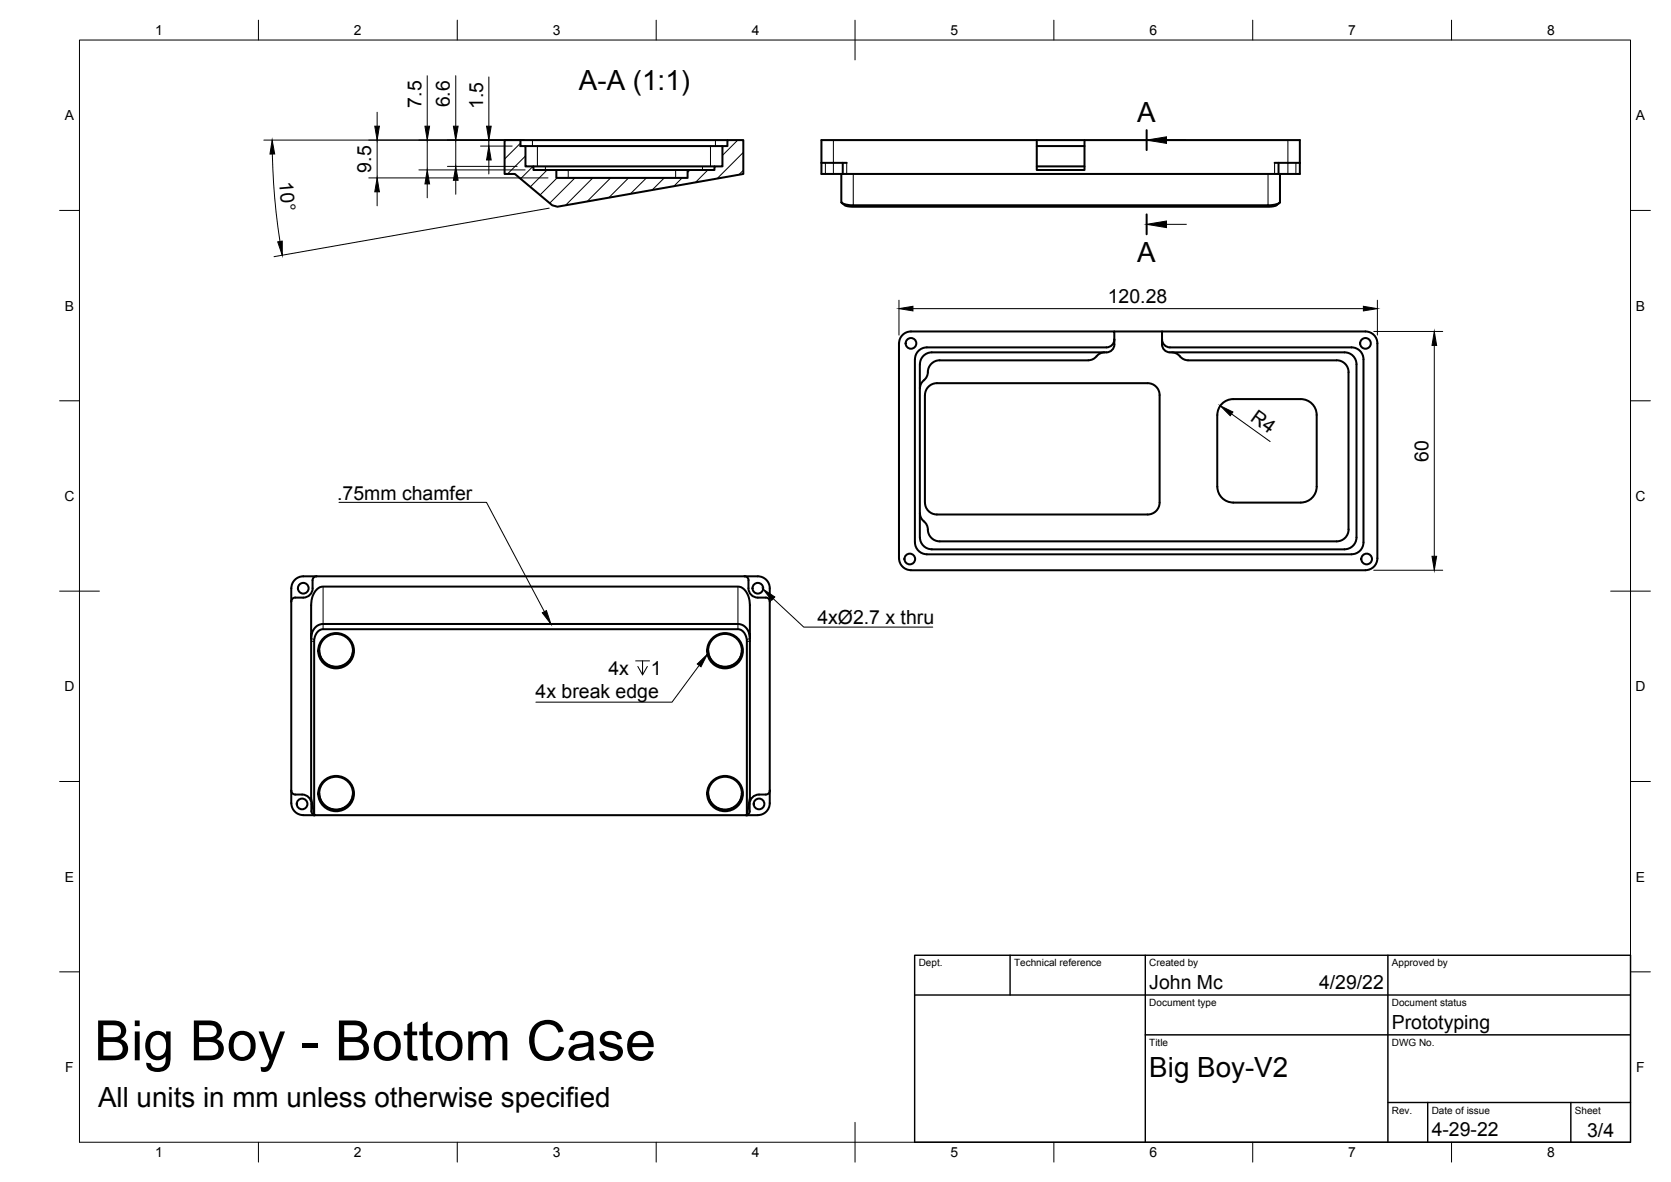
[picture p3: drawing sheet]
<svg xmlns="http://www.w3.org/2000/svg" width="420mm" height="297mm" viewBox="0 0 420 297" stroke-linecap="round" stroke-linejoin="round" font-family="sans-serif">
<!-- layer: Visible -->
<g fill="none" stroke="#000" stroke-width=".51">
<path d="M126.9 35.2h4v1.5h1.2v5.1h2v.9h5.8v2h33v-2h6.7v-.9h2.1v-5.1h1.2v-1.5h4v8.5l-46.7 8.3-1.3-.4-9.4-7.9h-2.6zM130.9 35.2h52M132.1 36.7h49.6M206.5 35.2h120.3v8.5h-120.3zM260.7 35.2v7.5h12v-7.5M260.7 36.7h12M134.1 41.8h45.5M139.9 42.7h33M206.5 40.9h6.4M211.5 43.7v7.1l1 .6 1.6 .2h105.5l1.7-.4 .5-.4v-7.1M211.7 51l.9 .7 1.6 .3h105l1.6-.3 .9-.7M211.9 40.9v2.8"/>
<path d="M260.7 41.8h12M320.5 40.9h6.3M321.5 40.9v2.8M230 90.3l.1 46a2.99 2.99 0 0 0 3 3M231.3 91.6v43.5M233.1 87.3a2.99 2.99 0 0 0-3 3M235.6 96.3h53a2.99 2.99 0 0 1 3 3v27a2.99 2.99 0 0 1-3 3h-53M235.6 96.3a3 3 0 0 0-3 3v27a2.99 2.99 0 0 0 3 3M236.3 90.6h37.3M236.3 90.5a3.1 3.1 0 0 0-3 3.5l-.4 .9-1.2 1.4-.4 1.3M277.8 88.5l-1 .2-1.8 1.5-1.3 .3M280.2 86.6v-3.3h-51.2a2.99 2.99 0 0 0-2.9 3l-.1 54a3 3 0 0 0 3.1 3"/>
<path d="M280.2 83.3h12M280.2 86.5a2 2 0 0 1-2 2h-43.9a2.99 2.99 0 0 0-3 3M280.2 85.3a2 2 0 0 1-2 2h-45.2M292.2 85.3a2 2 0 0 0 2 2h45.6a2.99 2.99 0 0 1 3 3M292.2 85.3a2.71 2.71 0 0 0 1 3l1 .2h43.9a2.99 2.99 0 0 1 3 3v43.6a2.99 2.99 0 0 1-3 2.9l-103.8 .1a3 3 0 0 1-3-3.1M292.2 85.3v-2h51.1a2.99 2.99 0 0 1 3 3v54a2.99 2.99 0 0 1-3 3M294.6 88.5l1 .2 1.8 1.5 1.3 .3M298.7 90.6h37.4M336.1 90.5a2.96 2.96 0 0 1 3 3v39.6a2.99 2.99 0 0 1-3 2.9h-99.8a3.1 3.1 0 0 1-3-3.4l-.4-.9-1.2-1.4-.4-1.3M342.8 90.3v46a2.99 2.99 0 0 1-3 3h-106.8M307.3 101.5a4 4 0 0 1 2.8-1.2h17a4 4 0 0 1 4 4v18a4 4 0 0 1-4 4h-17a4 4 0 0 1-4-4v-18a4 4 0 0 1 1.2-2.8zM73.9 146a2.99 2.99 0 0 1 2.3-1.2h114.4a2.99 2.99 0 0 1 2.9 3v54a3 3 0 0 1-3 3.1h-114.3a3.1 3.1 0 0 1-3-3l.1-54.1v-.7z"/>
<path d="M78.6 147.8a2.36 2.36 0 0 1-2.3 2.4h-2.1a.97 .97 0 0 0-1 1M79.6 144.8a1.01 1.01 0 0 0-1 1v2M79.7 148l.8-.4 .7-.2h104.3a3.8 3.8 0 0 1 3 4.1l.1 9-.2-1.2-.5-1.2-1-.9-1.1-.4h-104.8l-1.1 .4-1 .9-.5 1.2-.2 1.2v-8.4a5.4 5.4 0 0 1 1.5-4.1zM187.2 144.8a.97 .97 0 0 1 1 1 3.8 3.8 0 0 0 .9 3.9 4.2 4.2 0 0 0 3.5 .5 1.01 1.01 0 0 1 1 1M229 143.3h114.3M78.2 160.5v40l.8 4.3a1.01 1.01 0 0 1-.7-.9 3.6 3.6 0 0 0-.9-3.7 3.9 3.9 0 0 0-3.2-.5 1.01 1.01 0 0 1-1-1M80.3 163.4a4.2 4.2 0 0 0 4.2 4.1 4.2 4.2 0 0 0 4.3-4.1M178.1 163.4a4.2 4.2 0 0 0 4.2 4.1 4.2 4.2 0 0 0 4.2-4.1M188.6 160.5v40l-.8 4.3M80.3 199.3a4.2 4.2 0 0 0 4.2 4.1 4.2 4.2 0 0 0 4.3-4.1M178.1 199.3a4.2 4.2 0 0 0 4.2 4.1 4.2 4.2 0 0 0 4.2-4.1M193.6 198.7a1.01 1.01 0 0 1-1 1 3.6 3.6 0 0 0-3.6 .9 4 4 0 0 0-.5 3.3 .95 .95 0 0 1-.7 .9"/>
<path d="M187.8 204.8l-.3 .1M187.8 204.8v-43.8l-.2-1.1-.5-.9-1-.8-105-.1-.8 .3-.6 .6-.5 .9-.2 1.1v43.8l.3 .1"/>
<circle cx="229.1" cy="86.3" r="1.34"/>
<circle cx="343.3" cy="86.3" r="1.34"/>
<circle cx="76.3" cy="147.8" r="1.34"/>
<circle cx="190.6" cy="147.8" r="1.34"/>
<circle cx="228.8" cy="140.5" r="1.34"/>
<circle cx="343.6" cy="140.5" r="1.34"/>
<circle cx="84.5" cy="163.5" r="4.5"/>
<circle cx="84.5" cy="163.5" r="4.2"/>
<circle cx="182.3" cy="163.5" r="4.5"/>
<circle cx="182.3" cy="163.5" r="4.2"/>
<circle cx="84.5" cy="199.4" r="4.5"/>
<circle cx="84.5" cy="199.4" r="4.2"/>
<circle cx="182.3" cy="199.4" r="4.5"/>
<circle cx="182.3" cy="199.4" r="4.2"/>
<circle cx="76" cy="202" r="1.34"/>
<circle cx="190.8" cy="202" r="1.34"/>
</g>
<g fill="#000" stroke="#000" stroke-width=".25">
<circle cx="79" cy="204.8" r=".24"/>
<circle cx="187.8" cy="204.8" r=".24"/>
</g>
<!-- layer: Visible Narrow -->
<g fill="none" stroke="#000" stroke-width=".25">
<path d="M133.9 35.2v1.5M135.1 36.7v5.1M178.6 36.7v5.1M179.9 35.2v1.5M209.5 35.2v8.5M323.8 35.2v8.5M137.1 41.8v.9M142.9 42.7v2M169.9 42.7v2M176.6 41.8v.9M207.5 40.9v2.8M212.9 40.9v2.8"/>
<path d="M214.5 43.7v8.3M318.8 43.7v8.3M320.5 40.9v2.8M325.8 40.9v2.8M81.2 147.4v10.7M185.5 147.4v10.7M78.2 160.5l.8 .2M78.2 161.1l.8 .1M188.6 161.1l-.8 .1M188.6 160.5l-.8 .2"/>
</g>
<!-- layer: Border -->
<g fill="none" stroke="#000" stroke-width=".25">
<path d="M20 10.1h390v276.9h-390zM65 5.1v5M115 5.1v5M165 5.1v5M215 5.1v10M265 5.1v5M315 5.1v5M365 5.1v5M15 52.9h5M410 52.9h5M15 100.7h5M410 100.7h5"/>
<path d="M15 148.6h10M405 148.6h10M15 196.4h5M410 196.4h5M15 244.2h5M410 244.2h5M65 287v5M115 287v5M165 287v5M215 282.1v9.9M265 287v5M315 287v5"/>
<path d="M365 287v5"/>
</g>
<!-- layer: TitleBlock -->
<path d="M230 240.1h180v46.9h-180zM230 250h180M254 240.1v9.9M288 240.1v46.9M349 240.1v46.9M288 260.1h122M349 277.1h61M359 277.1v9.9M395 277.1v9.9" fill="none" stroke="#000" stroke-width=".36"/>
<!-- layer: Hatching -->
<g fill="none" stroke="#000" stroke-width=".25">
<path d="M127.1 35.2l-.2 .3M130.9 35.9l-4 4M132.1 39.2l-4.5 4.5M185.5 35.2l-3.9 3.9M186.9 38.3l-6.6 6.6M134 41.8l-3.1 3.1M137.6 42.7l-4.3 4.3M140.1 44.7l-4.3 4.3M144.6 44.7l-6.4 6.4M149.1 44.7l-6.9 6.9M153.5 44.7l-5.9 5.9M158.1 44.7l-5 5"/>
<path d="M162.5 44.7l-4 4M167 44.7l-3 3M171.5 44.7l-2.1 2.1M173.5 42.7l-.6 .6M178 42.7l-3.1 3.1M186.9 42.8l-1.1 1.1"/>
</g>
<!-- layer: Annotations -->
<path d="M288.3 32.7v5M288.3 53.9v5" fill="none" stroke="#000" stroke-width=".51"/>
<path d="M293.3 35.2h5M293.3 56.4h5M85.2 126.2h37.1l14.6 27.5M194.4 150.4l7.7 7.2h32.4M159.8 166.1h3.5M161.6 166.1v3.5l-1.2-2.1M162.8 167.5l-1.2 2.1M175.8 167.2l-6.8 9.3h-34.3" fill="none" stroke="#000" stroke-width=".25"/>
<path d="M288.3 35.2l5-.8v1.6zM288.3 56.4l5-.9v1.7zM136.4 154l1-.6 1.1 3.4zM191.9 148l2.9 2-.8 .9zM175.3 166.9l2.6-2.5-1.6 3.2z" fill="#000" stroke="#000" stroke-width=".25"/>
<!-- layer: Dimensions -->
<g fill="none" stroke="#000" stroke-width=".25">
<path d="M107.4 19v12.7M114.6 19v12.7M122.9 19.3v12.4M66.3 35.2h65.5M68.5 38.7l.6 11 1.3 11M94.8 28.2v3.5M94.8 35.2v9.5M107.4 35.2v7.5M114.6 35.2v6.6M120.8 36.7h8M122.9 35.2v1.5M92.7 44.7h45.1"/>
<path d="M94.8 48.2v3.5M105.3 42.7h26.7M107.4 46.2v3.5M112.5 41.8h17.5M114.6 45.3v3.5M122.9 40.2v3.5M138.1 52.3l-69.2 12.2M226 75.4v8.8M229.6 77.6h113.2M346.3 75.4v8.8M345.4 83.3h17.4M360.6 86.8v53"/>
<path d="M309.7 104l9.7 7M345.4 143.3h17.4"/>
</g>
<g fill="#000" stroke="#000" stroke-width=".25">
<path d="M68.4 35.2l.7 3.5h-1.2zM94.2 31.7h1.2l-.6 3.5zM106.8 31.7h1.2l-.6 3.5zM114 31.7h1.2l-.6 3.5zM122.3 31.7h1.2l-.6 3.5zM94.8 44.7l.6 3.5h-1.2zM107.4 42.7l.6 3.5h-1.2zM114.6 41.8l.6 3.5h-1.2zM122.9 36.7l.6 3.5h-1.2zM69.8 60.8l1.2-.2v3.5zM226 77.6l3.6-.6v1.1zM342.8 77l3.5 .6-3.5 .5z"/>
<path d="M360.6 83.3l.6 3.5h-1.1zM306.8 102l3.2 1.5-.7 1zM360.1 139.8h1.1l-.6 3.5z"/>
</g>
<text font-size="14" x="23.6" y="266.5">Big Boy - Bottom Case</text>
<g font-size="7">
<text x="145.5" y="22.5">A-A (1:1)</text>
<text x="286" y="30.7">A</text>
<text x="286" y="65.9">A</text>
<text x="289" y="270.6">Big Boy-V2</text>
<text x="24.7" y="278.2">All units in mm unless otherwise specified</text>
</g>
<g font-size="4.9">
<text x="106" y="27" transform="rotate(-90 106 27)">7.5</text>
<text x="113.1" y="27" transform="rotate(-90 113.1 27)">6.6</text>
<text x="121.5" y="27.3" transform="rotate(-90 121.5 27.3)">1.5</text>
<text x="70.2" y="45.8" transform="rotate(85 70.2 45.8)">10°</text>
<text x="93.4" y="43.4" transform="rotate(-90 93.4 43.4)">9.5</text>
<text x="278.6" y="76.1">120.28</text>
<text x="314.2" y="105.5" transform="rotate(36 314.2 105.5)">R4</text>
<text x="359.2" y="116" transform="rotate(-90 359.2 116)">60</text>
<text x="84.8" y="125.5">.75mm chamfer</text>
<text x="205.5" y="156.9">4xØ2.7 x thru</text>
<text x="153" y="169.6">4x</text>
<text x="163.7" y="169.6">1</text>
<text x="134.7" y="175.4">4x break edge</text>
<text x="289" y="248.5">John Mc</text>
<text x="331.7" y="248.5">4/29/22</text>
<text x="350" y="258.6">Prototyping</text>
<text x="360" y="285.5">4-29-22</text>
<text x="399.1" y="285.7">3/4</text>
</g>
<g font-size="3.5">
<text x="39" y="8.8">1</text>
<text x="89" y="8.8">2</text>
<text x="139" y="8.8">3</text>
<text x="189" y="8.8">4</text>
<text x="239" y="8.8">5</text>
<text x="289" y="8.8">6</text>
<text x="339" y="8.8">7</text>
<text x="389" y="8.8">8</text>
<text x="16.3" y="30.2">A</text>
<text x="411.3" y="30.2">A</text>
<text x="16.3" y="78">B</text>
<text x="411.3" y="78">B</text>
<text x="16.2" y="125.9">C</text>
<text x="411.2" y="125.9">C</text>
<text x="16.2" y="173.7">D</text>
<text x="411.2" y="173.7">D</text>
<text x="16.3" y="221.6">E</text>
<text x="411.3" y="221.6">E</text>
<text x="16.4" y="269.4">F</text>
<text x="411.4" y="269.4">F</text>
<text x="39" y="290.8">1</text>
<text x="89" y="290.8">2</text>
<text x="139" y="290.8">3</text>
<text x="189" y="290.8">4</text>
<text x="239" y="290.8">5</text>
<text x="289" y="290.8">6</text>
<text x="339" y="290.8">7</text>
<text x="389" y="290.8">8</text>
</g>
<g font-size="2.5">
<text x="231" y="242.9">Dept.</text>
<text x="255" y="242.9">Technical reference</text>
<text x="289" y="242.9">Created by</text>
<text x="350" y="242.9">Approved by</text>
<text x="289" y="252.8">Document type</text>
<text x="350" y="252.8">Document status</text>
<text x="289" y="262.9">Title</text>
<text x="350" y="262.9">DWG No.</text>
<text x="350" y="279.9">Rev.</text>
<text x="360" y="279.9">Date of issue</text>
<text x="396" y="279.9">Sheet</text>
</g>
</svg>
